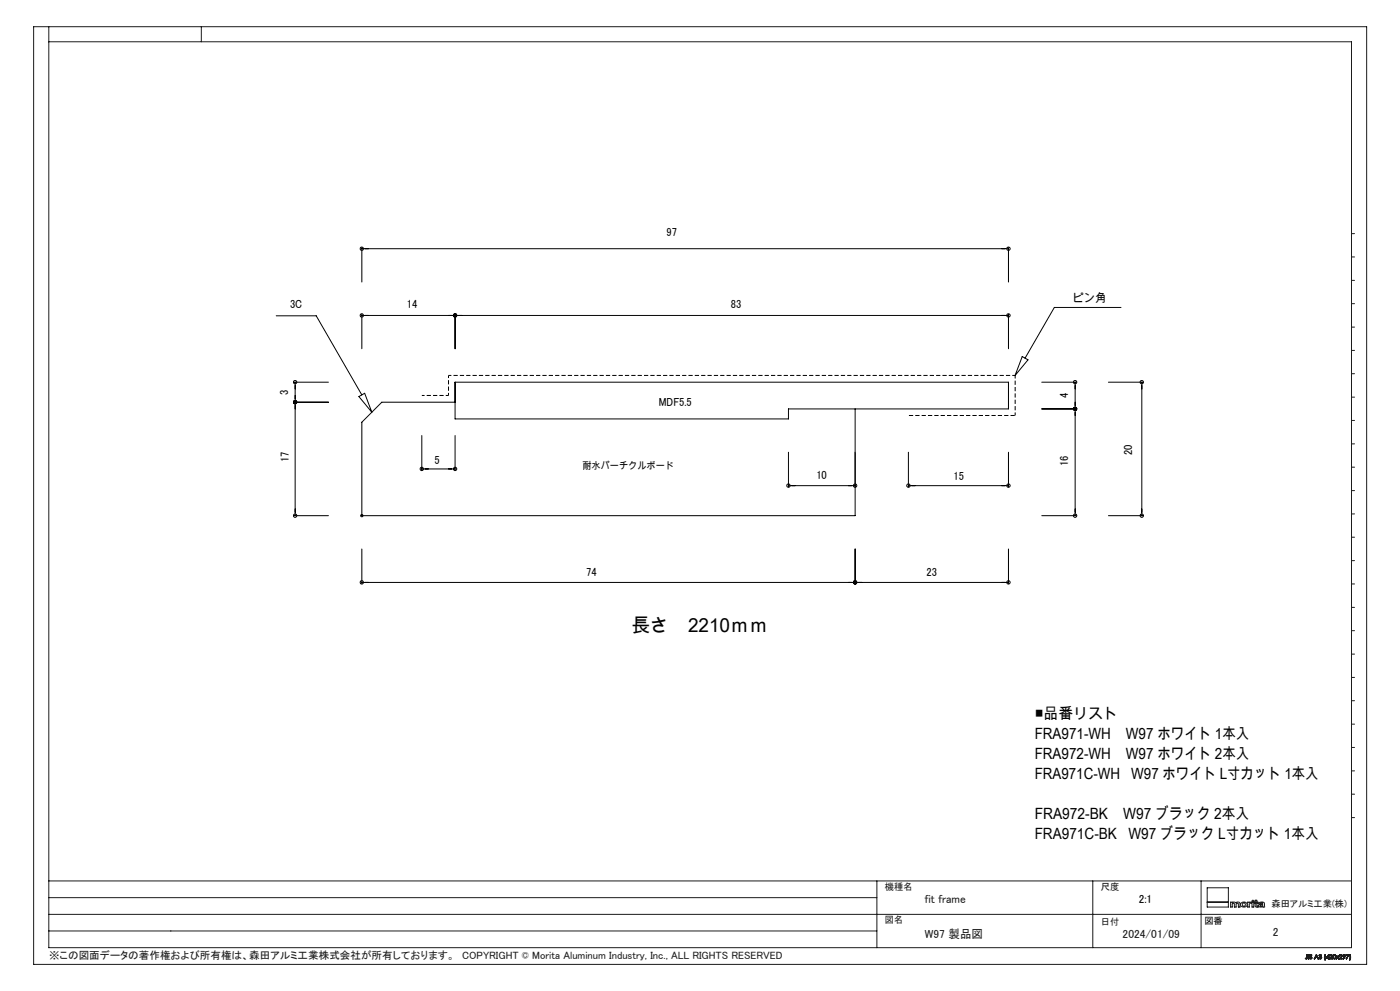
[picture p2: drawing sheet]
<svg xmlns="http://www.w3.org/2000/svg" width="420mm" height="297mm" viewBox="0 0 420 297" stroke-linecap="round" stroke-linejoin="round" font-family="sans-serif">
<g fill="none" stroke="#000" stroke-width=".3">
<path d="M108.5 74.2v10.3M108.5 74.5h194M302.5 74.2v10.3M82.9 94.6h12l13.6 23.8M108.5 94.2v10.3M108.5 94.5h194M136.5 94.2v10.3M302.5 94.2v10.3M336.3 92.1h-20l-8.8 15.2M88.2 114.5h10.3M88.5 114.5v40M107.7 118.8l1.7-.9 2.1 5.6z"/>
<path d="M136.5 114.5h166v8.1h-66v3h-100zM306.7 106.9l1.7 .9-3.9 4.7zM312.5 114.5h10.4M322.5 114.5v40M332.5 114.5h10.4M342.5 114.5v40M88.2 120.5h10.3M126.5 130.5v10.4M136.5 130.5v10.4M136.5 120.5h-22l-6 6v28h148v-31.9M236.5 135.5v10.4M272.5 135.5v10.4"/>
<path d="M302.5 135.5v10.4M312.5 122.6h10.4M88.2 154.5h10.3M126.5 140.5h10M236.5 145.6h20M272.5 145.6h30M312.5 154.5h10.4M332.5 154.5h10.4M108.5 164.5v10.4M108.5 174.6h194M256.5 164.5v10.4M302.5 164.5v10.4"/>
<circle cx="108.5" cy="74.5" r=".5"/>
<circle cx="302.5" cy="74.5" r=".49"/>
<circle cx="108.5" cy="94.5" r=".5"/>
<circle cx="136.5" cy="94.5" r=".49"/>
<circle cx="302.5" cy="94.5" r=".49"/>
<circle cx="88.5" cy="114.5" r=".5"/>
<circle cx="322.5" cy="114.5" r=".5"/>
<circle cx="342.5" cy="114.5" r=".5"/>
<circle cx="88.5" cy="120.5" r=".5"/>
<circle cx="322.5" cy="122.5" r=".51"/>
<circle cx="88.5" cy="154.6" r=".5"/>
<circle cx="126.5" cy="140.5" r=".49"/>
<circle cx="136.5" cy="140.5" r=".49"/>
<circle cx="236.5" cy="145.5" r=".5"/>
<circle cx="256.5" cy="145.5" r=".5"/>
<circle cx="272.5" cy="145.5" r=".51"/>
<circle cx="302.5" cy="145.5" r=".5"/>
<circle cx="322.5" cy="154.6" r=".5"/>
<circle cx="342.5" cy="154.6" r=".5"/>
<circle cx="108.5" cy="174.5" r=".51"/>
<circle cx="256.5" cy="174.5" r=".5"/>
<circle cx="302.5" cy="174.5" r=".5"/>
</g>
<g fill="none" stroke="#191924" stroke-width=".3">
<path d="M10.1 8h399.9v281h-399.9zM14.6 8v276h390.8v-271.5h-390.8M60.4 8v4.5M405.4 70h1M405.4 77h1M405.4 84h1M405.4 91h1M405.4 98h1M405.4 105h1M405.4 112h1M405.4 119h1M405.4 126h1"/>
<path d="M405.4 133h1M108 154.5h1M108.2 154.2l.7 .7M108.5 154.1v.9M108.9 154.2l-.7 .7M405.4 140h1M405.4 147h1M405.4 154h1M405.4 161h1M405.4 168h1M405.4 175h1M405.4 182h1"/>
<path d="M405.4 189h1M405.4 196h1M405.4 203h1M405.4 210h1M405.4 217h1M405.4 224h1M405.4 231h1M405.4 238h1M405.4 245h1M14.6 279h248.5M14.6 274h390.8M14.6 269h248.5"/>
<path d="M14.6 264h390.8M263.1 264v20M327.8 264v20M360.3 264v20M362.2 270.4h6.3M362.2 266.1h6.3v5.7h-6.3zM369.2 270.4h.5v.1l.5-.2 .5 .3a.75 .75 0 0 1 1.3 .2v1h-.5v-.9a.34 .34 0 0 0-.4-.3 .34 .34 0 0 0-.3 .4v.8h-.5v-.9a.32 .32 0 0 0-.3-.3 .32 .32 0 0 0-.3 .4v.8h-.5zM372.4 270.6a.94 .94 0 0 1 1.2-.2 .94 .94 0 0 1 .3 1.2 .94 .94 0 0 1-1.2 .3 .94 .94 0 0 1-.3-1.3zM374.3 270.4h.5v.1l.7-.2v.3l-.7 .3v.9h-.5zM375.6 270.4h.5v1.4h-.5zM376.6 269.8h.4v.6h.4v.2h-.4v.9l.4 .1v.3l-.8-.2v-1.1h-.3v-.2h.3zM377.7 270.6a1 1 0 0 1 1.6 .3l.1 .9-.6-.1a.69 .69 0 0 1-.8 .2 .69 .69 0 0 1-.4-.7l1.2-.4-.4-.2-.8 .2z"/>
<path d="M378 271.3l.8-.2a.44 .44 0 0 1-.3 .5 .44 .44 0 0 1-.5-.2zM391.7 287.2l-.1 .1M392.1 286.9l-.2 .4-.2-.1M392.1 286.9l-.1 .4-.3-.1M392.1 286.9v-.8l.1 .8M392.2 286.9v.4h-.6M392.2 286.9l-.2 .5-.4-.1M392.5 286.1l.2 1.3zM392.9 287.1h-.1M393.5 286.4l-.4-.1 .5 .9-.4 .2-.4-.3M393.5 286.4l-.4-.2 .1 .4a.41 .41 0 0 1 .3 .6 .41 .41 0 0 1-.7-.1M393.6 286.3l-.5-.2-.2 .2 .6 .8-.4 .2-.2-.2"/>
<path d="M393.6 286.3l-.6-.1-.1 .3 .6 .6-.3 .2-.3-.2M393.6 286.3l-.1 .1M394.9 286.1l.6 1.3-.3-.5h-.6l-.3 .5zM394.9 286.4l.2 .4h-.4zM395.6 287h.2M395.7 286.4l.5-.3 .3 .8-.4 .5-.4-.1-.1-.3M395.7 286.4l.3-.3a.32 .32 0 0 1 .4 .1 .32 .32 0 0 1-.1 .5 .42 .42 0 0 1 0 .7 .42 .42 0 0 1-.7-.4M395.7 286.4h.1M395.8 286.4l.3-.2 .2 .1-.3 .3M395.8 286.4l.2-.2 .3 .1-.3 .3M396 286.7l.3 .1v.4l-.3 .1-.2-.3M396 286.7h.1a.3 .3 0 0 1 .3 .4 .3 .3 0 0 1-.3 .2 .3 .3 0 0 1-.3-.3"/>
<path d="M396 286.6v.1M397.5 287.7h.1M397.5 286.1l-.2 .7 .2 .9M397.5 286.1l-.2 .6 .2 1M397.5 286.1h.2M397.7 286.1l-.2 .6 .1 1M398.5 286.4v.5h-.4zM398.6 286.1h.1M398.6 286.1l.1 1-.2 .3v-.3h-.7zM398.9 286.5l.2-.4 .5 .1 .1 .3-.2 .4M398.9 286.5a.42 .42 0 0 1 .6-.3 .42 .42 0 0 1 0 .7M398.9 286.5h.1"/>
<path d="M399 286.5l.2-.3h.3l.1 .3-.3 .3M399 286.5a.3 .3 0 0 1 .4-.3 .3 .3 0 0 1 .1 .5l-.2 .1M399.3 286.8l-.4 .6h.8l-.6-.1 .4-.4M400 286.2h.6v1.1a.61 .61 0 0 1-.8-.3 .61 .61 0 0 1 .2-.8zM401.8 286.5l.2-.4 .5 .1 .1 .3-.2 .4M401.8 286.5a.43 .43 0 0 1 .6-.4 .43 .43 0 0 1 0 .8M401.8 286.5h.1M401.9 286.5l.2-.3h.3l.1 .3-.3 .3M401.9 286.5a.29 .29 0 0 1 .4-.3 .29 .29 0 0 1 .1 .5l-.2 .1M402.2 286.8l-.5 .6M402.4 286.9l-.4 .4 .6 .1h-1.1l-.3-.4-.4 .4 .4-.5-.4-.4 .4 .3 .5-.3-.4 .4 .4 .5M403 286.3h.4v.4h-.4z"/>
<path d="M403.3 286.8l-.5-.3 .4-.4 .4 .2-.1 .5M403.3 286.8a.39 .39 0 0 1-.4-.5 .39 .39 0 0 1 .6-.2 .39 .39 0 0 1 0 .6v.1M403.3 286.8l-.3 .6 .5-.6M403.9 286.1h.8l-.7 1.3 .5-1.2zM404.8 287.7h.2M404.9 286.1l.1 1-.2 .6M404.9 286.1h.1M405 286.1l.2 1.1-.2 .5M405 286.1l.2 1-.2 .6"/>
<circle cx="373.2" cy="271.1" r=".5"/>
<circle cx="375.9" cy="270" r=".24"/>
<circle cx="400.3" cy="286.8" r=".46"/>
</g>
<path d="M134.6 112.5v6" fill="none" stroke="#000" stroke-width=".3" stroke-dasharray="1.3 .6" stroke-dashoffset=".5" stroke-linecap="butt"/>
<path d="M304.6 112.5v12" fill="none" stroke="#000" stroke-width=".3" stroke-dasharray="1.3 .6" stroke-dashoffset=".3" stroke-linecap="butt"/>
<path d="M134.6 112.5h170M134.6 118.5h-8" fill="none" stroke="#000" stroke-width=".3" stroke-dasharray="1.3 .6" stroke-dashoffset=".4" stroke-linecap="butt"/>
<path d="M304.6 124.5h-32" fill="none" stroke="#000" stroke-width=".3" stroke-dasharray="1.3 .6" stroke-dashoffset="-.1" stroke-linecap="butt"/>
<text font-size="5.8" x="189.4" y="189.3">長さ　2210ｍｍ</text>
<g font-size="4.7">
<text x="310.4" y="215.5">■品番リスト</text>
<text x="310.4" y="221.5">FRA971-WH</text>
<text x="337.8" y="221.5">W97 ホワイト 1本入</text>
<text x="310.4" y="227.5">FRA972-WH</text>
<text x="337.8" y="227.5">W97 ホワイト 2本入</text>
<text x="310.4" y="233.5">FRA971C-WH</text>
<text x="339.4" y="233.5">W97 ホワイト L寸カット 1本入</text>
<text x="310.4" y="245.5">FRA972-BK</text>
<text x="337" y="245.5">W97 ブラック 2本入</text>
<text x="310.4" y="251.5">FRA971C-BK</text>
<text x="338.5" y="251.5">W97 ブラック L寸カット 1本入</text>
</g>
<text font-size="3.6" x="321.9" y="90.5">ピン角</text>
<g font-size="3.5">
<text x="200" y="70.8">97</text>
<text x="87" y="92.3">3C</text>
<text x="122.1" y="92.3">14</text>
<text x="219.2" y="92.3">83</text>
<text x="86.4" y="118.4" transform="rotate(-90 86.4 118.4)">3</text>
<text x="320.5" y="119.3" transform="rotate(-90 320.5 119.3)">4</text>
<text x="197.6" y="121.8">MDF5.5</text>
<text x="339.6" y="136.5" transform="rotate(-90 339.6 136.5)">20</text>
<text x="86.7" y="138.4" transform="rotate(-90 86.7 138.4)">17</text>
<text x="130.4" y="139">5</text>
<text x="244.9" y="143.7">10</text>
<text x="286.1" y="144">15</text>
<text x="320.5" y="139.6" transform="rotate(-90 320.5 139.6)">16</text>
<text x="175.9" y="172.8">74</text>
<text x="278" y="172.8">23</text>
<text x="341.6" y="270.7">2:1</text>
</g>
<g font-size="3.5" fill="#191924">
<text x="277.5" y="270.7">fit frame</text>
<text x="277.5" y="281.3">W97 製品図</text>
<text x="336.8" y="281.3">2024/01/09</text>
<text x="381.8" y="280.7">2</text>
</g>
<text font-size="3.2" fill="#191924" x="14.7" y="287.5">※この図面データの著作権および所有権は、森田アルミ工業株式会社が所有しております。　COPYRIGHT © Morita Aluminum Industry, Inc., ALL RIGHTS RESERVED</text>
<text font-size="2.9" x="174.7" y="140.5">耐水パーチクルボード</text>
<g font-size="2.8" fill="#191924">
<text x="265.5" y="266.8">機種名</text>
<text x="330.3" y="266.6">尺度</text>
<text x="381.4" y="271.7">森田アルミ工業(株)</text>
<text x="265.5" y="276.8">図名</text>
<text x="330.3" y="277.3">日付</text>
</g>
<text font-size="2.8" x="361.3" y="276.9">図番</text>
</svg>
